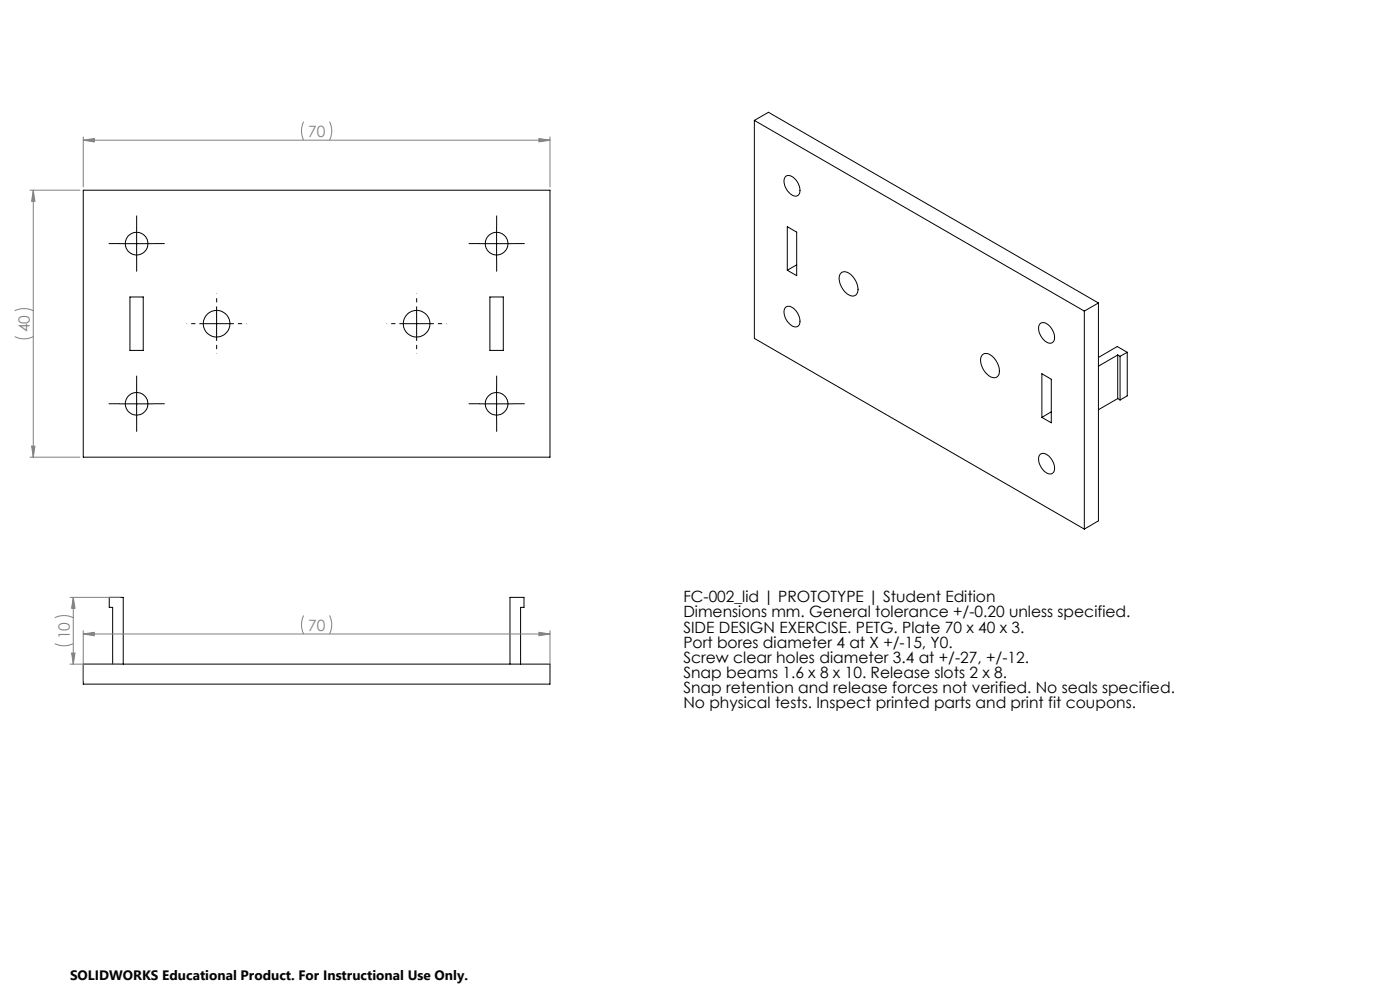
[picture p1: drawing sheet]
<svg xmlns="http://www.w3.org/2000/svg" width="420mm" height="297mm" viewBox="0 0 420 297" stroke-linecap="round" stroke-linejoin="round" font-family="sans-serif">
<g fill="none" stroke="#000" stroke-width=".3">
<path d="M226.3 36.1l99 57.1M226.3 36.1v65.3l99 57.2M226.3 36.1l4.2-2.4 99 57.1M25 57h140v80h-140zM235.5 53.1a2.07 2.07 0 0 1 3.2 .7 3.7 3.7 0 0 1 .7 4.8 2.68 2.68 0 0 1-3.3-1.5 3.8 3.8 0 0 1-.6-4zM36 73h10M41 68v10M144 73h10M149 68v10M236.2 67.9l2.8 1.7v13l-2.8-1.6zM239 79.4l-2.8 1.6M39 89h4v16h-4z"/>
<path d="M60 97h10M65 92v10M120 97h10M125 92v10M147 89h4v16h-4zM235.5 92.2a2.07 2.07 0 0 1 3.2 .8 3.7 3.7 0 0 1 .7 4.8 2.68 2.68 0 0 1-3.3-1.5 3.8 3.8 0 0 1-.6-4.1zM252.2 81.9a2.35 2.35 0 0 1 3.4 .8 5 5 0 0 1 1.4 5.4 2.09 2.09 0 0 1-3.2-.4 5.4 5.4 0 0 1-1.8-5.5zM311.9 97.1a2.1 2.1 0 0 1 3.1 .8 4.1 4.1 0 0 1 1 4.5 2.03 2.03 0 0 1-3.1-.8 4.1 4.1 0 0 1-1-4.5zM325.3 93.2v65.4M329.5 90.8v65.3l-4.2 2.5M329.5 90.8l-4.2 2.4M41 116v10"/>
<path d="M149 116v10M294.7 106.4a2.35 2.35 0 0 1 3.4 .7 5.1 5.1 0 0 1 1.4 5.5 2.13 2.13 0 0 1-3.3-.4 5.4 5.4 0 0 1-1.8-5.5zM312.6 112l2.8 1.7v13l-2.8-1.6zM335.3 106.4l.7 .4M335.3 106.4l-5.8 3.3M335.3 119.4l-5.8 3.4M335.3 106.4v13M335.3 119.4l.7 .5M336 106.8v13.1M338.2 105.6l-2.2 1.2M338.2 105.6l-3-1.7-5.7 3.2M338.2 105.6v13l-2.2 1.3"/>
<path d="M36 121h10M144 121h10M311.9 136.3a2.1 2.1 0 0 1 3.1 .8 4.1 4.1 0 0 1 1 4.5 2.03 2.03 0 0 1-3.1-.8 4.1 4.1 0 0 1-1-4.5zM315.4 123.4l-2.8 1.7M25 199h140v6h-140zM33.8 199v-17h-1v-3h4.2v20M153 199v-20h4.2v3h-1v17"/>
<circle cx="41" cy="73" r="3.4"/>
<circle cx="149" cy="73" r="3.4"/>
<circle cx="65" cy="97" r="4"/>
<circle cx="125" cy="97" r="4"/>
<circle cx="41" cy="121" r="3.4"/>
<circle cx="149" cy="121" r="3.4"/>
</g>
<g fill="none" stroke="#808080" stroke-width=".3">
<path d="M91.1 36.5a6.4 6.4 0 0 0 0 5.5M98.8 36.5a6.1 6.1 0 0 1 0 5.5M9 57h15M10 57l.5 3.3h-1zM10 57v80M25 42l3.3-.5v1zM25 41v15M25 42h140M161.7 41.5l3.3 .5-3.3 .5zM165 41v15M4.4 93.1a6.4 6.4 0 0 1 5.6 0M4.4 100.9a6.1 6.1 0 0 0 5.6 0"/>
<path d="M9 137h15M9.5 133.7h1l-.5 3.3zM21 179h15M22 179l.5 3.3h-1zM22 179v20M16.4 192.9a6.1 6.1 0 0 0 5.6 0M16.4 185.1a6.4 6.4 0 0 1 5.6 0M21 199h15M21.5 195.7h1l-.5 3.3zM25 190l3.3-.5v1zM25 189v15M25 190h140"/>
<path d="M91.1 184.5a6.4 6.4 0 0 0 0 5.5M98.8 184.5a6.1 6.1 0 0 1 0 5.5M161.7 189.5l3.3 .5-3.3 .5zM165 189v15"/>
</g>
<path d="M60 97h-4M65 92v-4M70 97h4M120 97h-4M125 92v-4M130 97h4M65 102v4M125 102v4" fill="none" stroke="#000" stroke-width=".3" stroke-dasharray="15.2 1.3 1.3 1.3" stroke-dashoffset="15.1" stroke-linecap="butt"/>
<g fill="none" stroke="#000" stroke-width=".3" stroke-dasharray="15.2 1.3 1.3 1.3" stroke-linecap="butt">
<path d="M36 73h-3.4M41 68v-3.4M41 78v3.4M46 73h3.4M144 73h-3.4M149 68v-3.4M149 78v3.4M154 73h3.4M41 116v-3.4M149 116v-3.4M36 121h-3.4M41 126v3.4"/>
<path d="M46 121h3.4M144 121h-3.4M149 126v3.4M154 121h3.4"/>
</g>
<g fill="#808080">
<path d="M161.7 41.5l3.3 .5-3.3 .5zM25 42l3.3-.5v1zM161.7 189.5l3.3 .5-3.3 .5zM25 190l3.3-.5v1z"/>
<path d="M21.5 195.7h1l-.5 3.3zM22 179l.5 3.3h-1z"/>
<path d="M10 57l.5 3.3h-1zM9.5 133.7h1l-.5 3.3z"/>
</g>
<g font-size="4.7" fill="#808080">
<text x="92.4" y="41">70</text>
<text x="9" y="99.6" transform="rotate(-90 9 99.6)">40</text>
<text x="21" y="191.6" transform="rotate(-90 21 191.6)">10</text>
<text x="92.4" y="189">70</text>
</g>
<g font-size="4.7">
<text x="205" y="180.5">FC-002_lid | PROTOTYPE | Student Edition</text>
<text x="205" y="185">Dimensions mm. General tolerance +/-0.20 unless specified.</text>
<text x="205" y="189.6">SIDE DESIGN EXERCISE. PETG. Plate 70 x 40 x 3.</text>
<text x="205" y="194.1">Port bores diameter 4 at X +/-15, Y0.</text>
<text x="205" y="198.6">Screw clear holes diameter 3.4 at +/-27, +/-12.</text>
<text x="205" y="203.1">Snap beams 1.6 x 8 x 10. Release slots 2 x 8.</text>
<text x="205" y="207.7">Snap retention and release forces not verified. No seals specified.</text>
<text x="205" y="212.2">No physical tests. Inspect printed parts and print fit coupons.</text>
</g>
<text font-size="4.1" x="21" y="293.7">SOLIDWORKS Educational Product. For Instructional Use Only.</text>
</svg>
